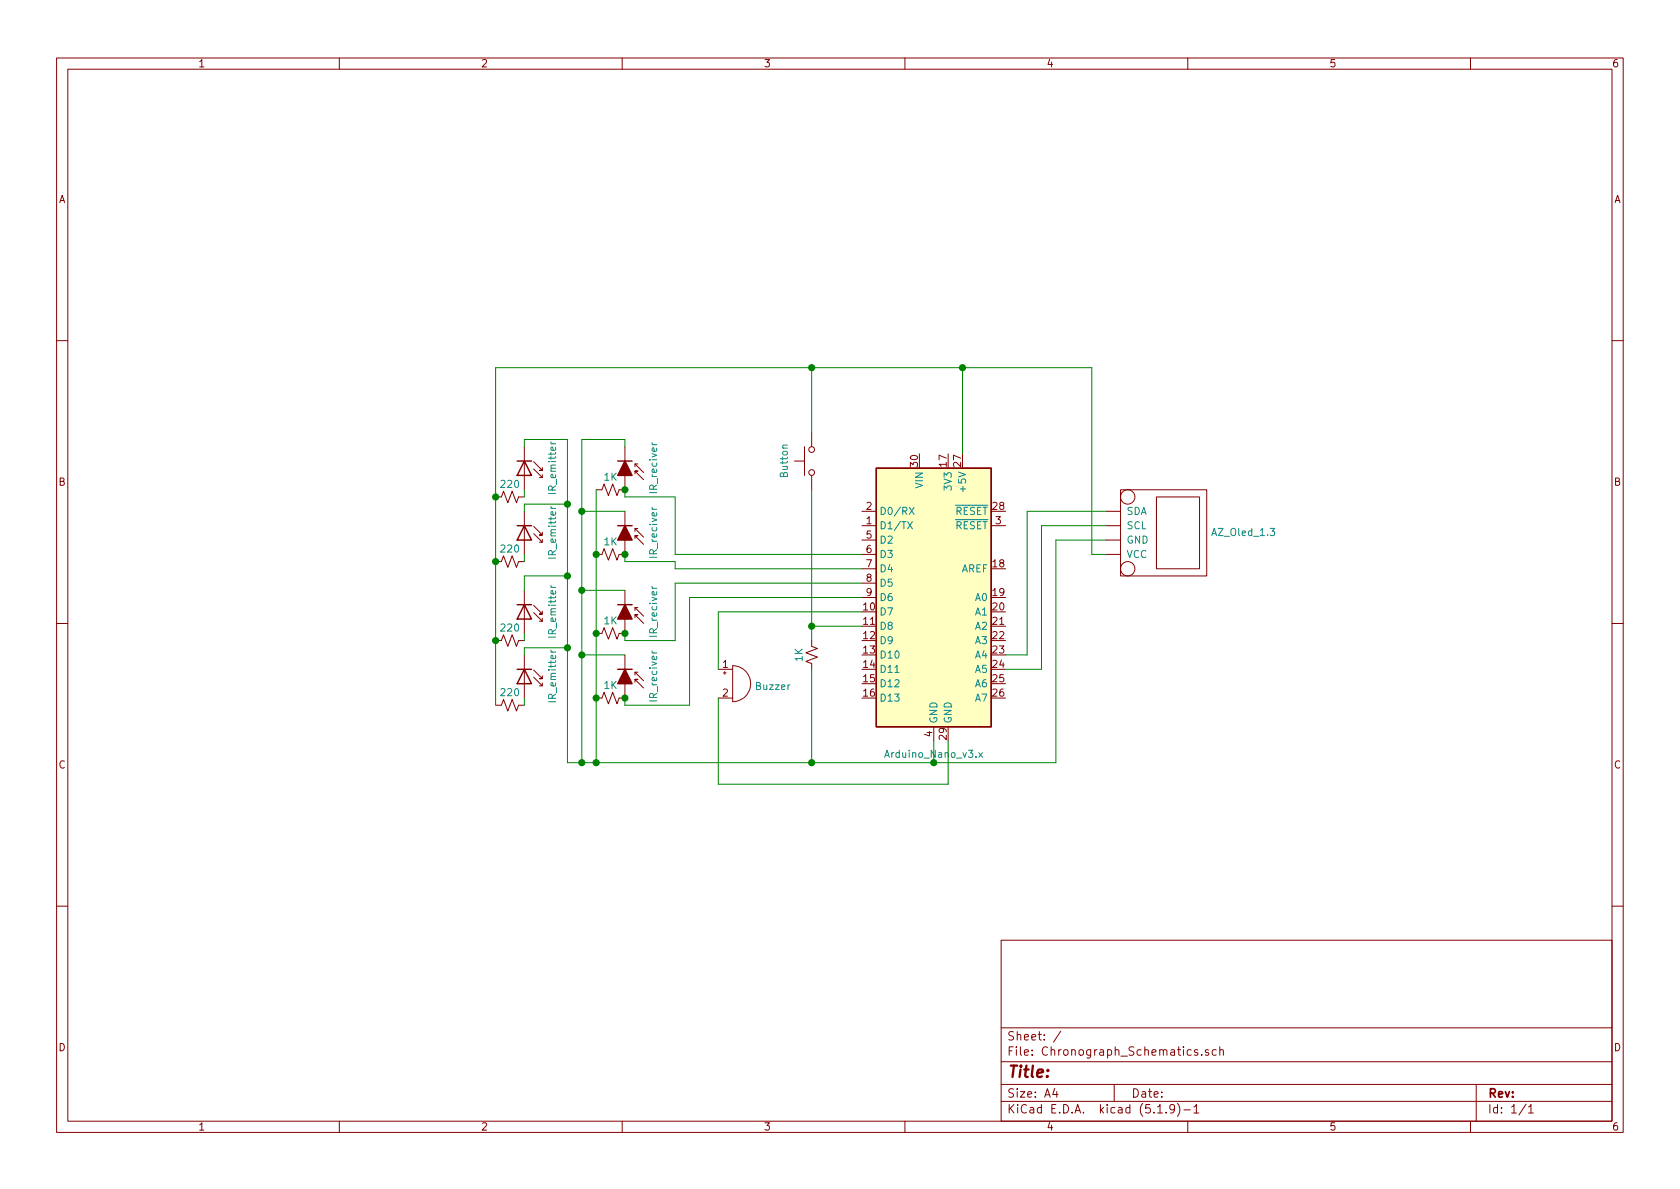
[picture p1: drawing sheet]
<svg xmlns="http://www.w3.org/2000/svg" width="297mm" height="210mm" viewBox="0 0 297 210" stroke-linecap="round" stroke-linejoin="round" font-family="sans-serif">
<g fill="none" stroke="#840000" stroke-width=".18">
<path d="M10 10.3h277v189.9h-277zM12 12.2h273v186.1h-273zM60 10.3v1.9M110 10.3v1.9M160 10.3v1.9M210 10.3v1.9M260 10.3v1.9M10 60.2h2M92.7 79v7.6M110.5 79v7.6h-1l-.4 1-.8-2-.7 2-.8-2-.4 1h-1M142.2 79v5.1M143.5 76.4v2.6"/>
<path d="M285 60.2h2M87.6 99.3h1l.4-1 .8 2 .8-2 .7 2 .4-1h1M87.6 87.9h1l.4-1 .8 2 .8-2 .7 2 .4-1h1M92.7 90.4v7.6M94.4 82.9l1.5 1.5h-.5M94.4 81.7l1.5 1.5h-.5h.5v-.5M94.4 94.4l1.5 1.5h-.5M94.4 93.1l1.5 1.5h-.5h.5v-.5M95.9 83.9v.5M95.9 95.4v.5M110.5 90.4v7.6h-1l-.4 1.1-.8-2.1-.7 2.1-.8-2.1-.4 1h-1M112.3 95.2v-.5h.5h-.5l1.5 1.6"/>
<path d="M112.3 83.8v-.5h.5h-.5l1.5 1.5M112.3 82v.5M112.3 93.5v.5M112.8 93.5h-.5l1.5 1.5M112.8 82h-.5l1.5 1.6M140.5 81.5h1.7M143.5 84.1v2.5M152.4 98h2.5M152.4 95.5h2.5M152.4 93h2.5M152.4 90.4h2.5M175.3 93h2.5"/>
<path d="M195.6 98h2.5M195.6 95.5h2.5M195.6 93h2.5M195.6 90.4h2.5M198.1 86.6h15.3v15.2h-15.3zM204.5 87.9h7.6v12.7h-7.6zM10 110.3h2M87.6 113.3h1l.4-1 .8 2 .8-2 .7 2 .4-1h1M92.7 104.4v7.6M92.7 115.8v7.6M94.4 119.8l1.5 1.5h-.5M94.4 118.5l1.5 1.5h-.5h.5v-.5"/>
<path d="M94.4 108.3l1.5 1.5h-.5M94.4 107.1l1.5 1.5h-.5h.5v-.5M95.9 109.3v.5M110.5 104.4v7.6h-1l-.4 1-.8-2-.7 2-.8-2-.4 1h-1M110.5 115.8v7.6h-1l-.4 1.1-.8-2.1-.7 2.1-.8-2.1-.4 1h-1M112.3 109.2v-.5h.5h-.5l1.5 1.5M112.3 107.4v.5M112.3 118.9v.5M112.8 107.4h-.5l1.5 1.6M112.8 118.9h-.5l1.5 1.5M127 118.4h2.5M127.9 119h.5"/>
<path d="M128.1 118.7v.5M129.5 117.7a3.2 3.2 0 0 1 3.2 3.2 3.2 3.2 0 0 1-3.2 3.2zM143.5 113.3v1l1 .4-2 .7 2 .8-2 .8 1 .3v1.1M152.4 100.6h2.5M152.4 103.1h2.5M152.4 105.7h2.5M285 110.3h2M87.6 124.7h1l.4-1 .8 2 .8-2 .7 2 .4-1h1M95.9 120.8v.5M112.3 120.6v-.5h.5h-.5l1.5 1.6M127 123.4h2.5M165.1 128.5v2.6"/>
<path d="M10 160.2h2M177 166.3h108v32h-108zM285 160.2h2M60 198.3v1.9M110 198.3v1.9M160 198.3v1.9M177 194.8h108M177 191.8h108M177 187.8h108M177 181.8h108M186.5 192.5l-.4 1h1M186.8 193v1"/>
<path d="M187.6 182.3l-1.3 2M197 191.8v3M204.7 196.8h.8M206.2 196.7v.1M207.7 196l-.1 .1a.48 .48 0 0 1-.6 .1l-.2-.2 .2-.6a.48 .48 0 0 1 .6 .1 1.27 1.27 0 0 1-.2 1.2l-.4 .1M208.2 195.1a1.71 1.71 0 0 1 0 2.3M209.3 196.3h1.2M210 198.3v1.9M211.1 195.8l.4-.5v1.5M211.1 196.8h.9M211.8 185.7a.37 .37 0 0 0-.6 .1l.1 .2 .5 .2v.1l-.2 .3-.4-.1M212.5 186.5v.1"/>
<path d="M213.7 185.7l-.4-.1-.2 .2 .1 .2 .5 .2v.3h-.6M215 185.7l-.4-.1-.3 .3 .2 .6h.5M215.7 185.7l.2-.1 .4 .1v.9M215.7 185.1v1.5M260 198.3v1.9M261 191.8v6.5M269.8 195.2l-1.2 2M270.3 195.8l.4-.5v1.5M270.3 196.8h.8"/>
<circle cx="143.5" cy="79.5" r=".51"/>
<circle cx="143.5" cy="83.6" r=".51"/>
<circle cx="199.4" cy="87.9" r="1.27"/>
<circle cx="199.4" cy="100.6" r="1.27"/>
</g>
<g fill="none" stroke="#840000" stroke-width=".25">
<path d="M91.4 81.5h2.6M91.4 93h2.6M92.7 81.5l1.3 2.6h-2.6zM92.7 93l1.3 2.5h-2.6zM109.2 81.5h2.6M109.2 93h2.6M154.9 82.8h20.4v45.7h-20.4zM91.4 106.9h2.6M91.4 118.4h2.6M92.7 118.4l1.3 2.5h-2.6zM92.7 106.9l1.3 2.6h-2.6zM109.2 106.9h2.6"/>
<path d="M109.2 118.4h2.6"/>
</g>
<g fill="none" stroke="#008484" stroke-width=".18">
<path d="M97.4 78.1l.1 .3 .1 .1M115.3 78.3v.2l.2 .1M139.2 78.7l-.8 .1v.3l.1 .1M97.4 89.6l.1 .2 .1 .1M115.3 89.7v.3l.2 .1M160.5 92.2l.8 1.3M160.8 89.7l.8 1.3M161.3 92.2l-.8 1.3M161.6 89.7l-.8 1.3M97.4 115l.1 .2 .1 .1M97.4 103.5l.1 .3 .1 .1M115.3 103.7v.2l.2 .1"/>
<path d="M115.3 115.1v.3l.2 .1M173.1 133.1l.6 .8M173.7 133.1l-.6 .8"/>
</g>
<g fill="#840000" stroke="#840000" stroke-width=".25">
<path d="M110.5 106.9l1.3 2.6h-2.6z"/>
<path d="M110.5 93l1.3 2.5h-2.6z"/>
<path d="M110.5 118.4l1.3 2.5h-2.6z"/>
<path d="M110.5 81.5l1.3 2.6h-2.6z"/>
</g>
<path d="M154.9 82.8h20.4v45.7h-20.4z" fill="#ffffc2" stroke="#ffffc2" stroke-width=".18"/>
<g fill="none" stroke="#008400" stroke-width=".18">
<path d="M92.7 79v-1.3h7.6v57.2h86.4v-39.4h8.9M110.5 79v-1.3h-7.6v57.2M143.5 65v11.4M170.2 65v15.3M92.7 86.6v1.3M92.7 98v1.3M100.3 89.1h-7.6v1.3M102.9 90.4h7.6M105.4 86.6v48.3M110.5 86.6v1.3h8.9v10.1h33M110.5 98v1.3h8.9v1.3h33M143.5 86.6v26.7"/>
<path d="M195.6 90.4h-14v25.4h-3.8M195.6 98h-2.6v-33h-105.4v59.7M195.6 93h-11.5v25.4h-6.3M92.7 112v1.3M100.3 101.8h-7.6v2.6M100.3 114.5h-7.6v1.3M102.9 115.8h7.6M102.9 104.4h7.6M143.5 118.4v16.5M143.5 110.7h8.9M152.4 108.2h-25.4v10.2M152.4 103.1h-33v10.2h-8.9v-1.3"/>
<path d="M152.4 105.7h-30.5v19h-11.4v-1.3M92.7 123.4v1.3M127 123.4v15.3h40.6v-7.6M165.1 131.1v3.8"/>
</g>
<g fill="#008400" stroke="#008400" stroke-width=".25">
<circle cx="87.6" cy="99.3" r=".51"/>
<circle cx="87.6" cy="87.9" r=".51"/>
<circle cx="87.6" cy="113.3" r=".51"/>
<circle cx="100.3" cy="89.1" r=".51"/>
<circle cx="100.3" cy="101.8" r=".51"/>
<circle cx="143.5" cy="65" r=".51"/>
<circle cx="165.1" cy="134.9" r=".51"/>
<circle cx="170.2" cy="65" r=".51"/>
<circle cx="143.5" cy="110.7" r=".51"/>
<circle cx="143.5" cy="134.9" r=".51"/>
<circle cx="100.3" cy="114.5" r=".51"/>
<circle cx="110.5" cy="123.4" r=".51"/>
<circle cx="105.4" cy="134.9" r=".51"/>
<circle cx="102.9" cy="115.8" r=".51"/>
<circle cx="105.4" cy="123.4" r=".51"/>
<circle cx="102.9" cy="104.4" r=".51"/>
<circle cx="105.4" cy="98" r=".51"/>
<circle cx="102.9" cy="90.4" r=".51"/>
<circle cx="105.4" cy="112" r=".51"/>
<circle cx="102.9" cy="134.9" r=".51"/>
<circle cx="110.5" cy="86.6" r=".51"/>
<circle cx="110.5" cy="112" r=".51"/>
<circle cx="110.5" cy="98" r=".51"/>
</g>
<text font-size="2.8" fill="#840000" x="178" y="190.5">Title:</text>
<g font-size="2.1" fill="#840000">
<text x="178" y="184">Sheet: /</text>
<text x="178" y="186.7">File: Chronograph_Schematics.sch</text>
<text x="178" y="196.9">KiCad E.D.A. kicad (5.1.9)-1</text>
<text x="178" y="194.1">Size: A4</text>
<text x="200" y="194.1">Date:</text>
<text x="263" y="194.1">Rev:</text>
<text x="263" y="196.9">Id: 1/1</text>
</g>
<g font-size="1.8" fill="#840000">
<text x="35" y="11.9">1</text>
<text x="85" y="11.9">2</text>
<text x="135" y="11.9">3</text>
<text x="185" y="11.9">4</text>
<text x="235" y="11.9">5</text>
<text x="285" y="11.9">6</text>
<text x="10.4" y="35.9">A</text>
<text x="285.4" y="35.9">A</text>
<text x="162.3" y="82.5" transform="rotate(-90 162.3 82.5)">30</text>
<text x="167.4" y="82.5" transform="rotate(-90 167.4 82.5)">17</text>
<text x="169.9" y="82.5" transform="rotate(-90 169.9 82.5)">27</text>
<text x="10.4" y="85.9">B</text>
<text x="285.4" y="85.9">B</text>
<text x="153.2" y="92.7">1</text>
<text x="153.2" y="90.2">2</text>
<text x="153.2" y="95.2">5</text>
<text x="175.6" y="90.2">28</text>
<text x="176" y="92.7">3</text>
<text x="153.2" y="97.8">6</text>
<text x="153.2" y="100.3">7</text>
<text x="175.6" y="100.3">18</text>
<text x="152.7" y="107.9">10</text>
<text x="153.2" y="102.9">8</text>
<text x="153.2" y="105.4">9</text>
<text x="175.6" y="105.4">19</text>
<text x="175.6" y="107.9">20</text>
<text x="152.7" y="110.5">11</text>
<text x="152.7" y="113">12</text>
<text x="175.6" y="110.5">21</text>
<text x="175.6" y="113">22</text>
<text x="127.8" y="118.1">1</text>
<text x="152.7" y="115.6">13</text>
<text x="152.7" y="118.1">14</text>
<text x="175.6" y="115.6">23</text>
<text x="175.6" y="118.1">24</text>
<text x="127.8" y="123.2">2</text>
<text x="152.7" y="120.6">15</text>
<text x="152.7" y="123.2">16</text>
<text x="175.6" y="120.6">25</text>
<text x="175.6" y="123.2">26</text>
<text x="164.8" y="130.3" transform="rotate(-90 164.8 130.3)">4</text>
<text x="167.4" y="130.8" transform="rotate(-90 167.4 130.8)">29</text>
<text x="10.4" y="135.9">C</text>
<text x="285.4" y="135.9">C</text>
<text x="10.4" y="185.9">D</text>
<text x="285.4" y="185.9">D</text>
<text x="35" y="199.9">1</text>
<text x="85" y="199.9">2</text>
<text x="135" y="199.9">3</text>
<text x="185" y="199.9">4</text>
<text x="235" y="199.9">5</text>
<text x="285" y="199.9">6</text>
</g>
<g font-size="1.8" fill="#008484">
<text x="88.7" y="86.3">220</text>
<text x="98.3" y="87.1" transform="rotate(-90 98.3 87.1)">IR_emitter</text>
<text x="106.8" y="85">1K</text>
<text x="116.2" y="87.1" transform="rotate(-90 116.2 87.1)">IR_reciver</text>
<text x="139.3" y="84.3" transform="rotate(-90 139.3 84.3)">Button</text>
<text x="163.2" y="86.3" transform="rotate(-90 163.2 86.3)">VIN</text>
<text x="168.3" y="86.5" transform="rotate(-90 168.3 86.5)">3V3</text>
<text x="170.8" y="86.5" transform="rotate(-90 170.8 86.5)">+5V</text>
<text x="155.4" y="93.6">D1/TX</text>
<text x="155.4" y="91.1">D0/RX</text>
<text x="168.9" y="91.1">RESET</text>
<text x="168.9" y="93.6">RESET</text>
<text x="199.1" y="93.6">SCL</text>
<text x="199.1" y="91.1">SDA</text>
<text x="214.5" y="94.8">AZ_Oled_1.3</text>
<text x="88.7" y="97.7">220</text>
<text x="98.3" y="98.5" transform="rotate(-90 98.3 98.5)">IR_emitter</text>
<text x="106.8" y="96.4">1K</text>
<text x="116.2" y="98.5" transform="rotate(-90 116.2 98.5)">IR_reciver</text>
<text x="155.4" y="96.1">D2</text>
<text x="155.4" y="98.7">D3</text>
<text x="155.4" y="101.2">D4</text>
<text x="169.9" y="101.2">AREF</text>
<text x="199.1" y="96.1">GND</text>
<text x="199.1" y="98.7">VCC</text>
<text x="155.4" y="103.8">D5</text>
<text x="155.4" y="106.3">D6</text>
<text x="172.5" y="106.3">A0</text>
<text x="88.7" y="111.7">220</text>
<text x="98.3" y="112.5" transform="rotate(-90 98.3 112.5)">IR_emitter</text>
<text x="106.8" y="110.4">1K</text>
<text x="116.2" y="112.5" transform="rotate(-90 116.2 112.5)">IR_reciver</text>
<text x="155.4" y="108.8">D7</text>
<text x="155.4" y="111.4">D8</text>
<text x="155.4" y="113.9">D9</text>
<text x="172.5" y="108.8">A1</text>
<text x="172.5" y="111.4">A2</text>
<text x="172.5" y="113.9">A3</text>
<text x="141.9" y="116.9" transform="rotate(-90 141.9 116.9)">1K</text>
<text x="155.4" y="116.5">D10</text>
<text x="155.4" y="119">D11</text>
<text x="172.5" y="116.5">A4</text>
<text x="172.5" y="119">A5</text>
<text x="88.7" y="123.1">220</text>
<text x="98.3" y="123.9" transform="rotate(-90 98.3 123.9)">IR_emitter</text>
<text x="106.8" y="121.8">1K</text>
<text x="116.2" y="123.9" transform="rotate(-90 116.2 123.9)">IR_reciver</text>
<text x="133.8" y="122">Buzzer</text>
<text x="155.4" y="121.5">D12</text>
<text x="155.4" y="124.1">D13</text>
<text x="172.5" y="121.5">A6</text>
<text x="172.5" y="124.1">A7</text>
<text x="165.7" y="128" transform="rotate(-90 165.7 128)">GND</text>
<text x="168.3" y="128" transform="rotate(-90 168.3 128)">GND</text>
<text x="156.8" y="134">Arduino_Nano_v3.x</text>
</g>
</svg>
